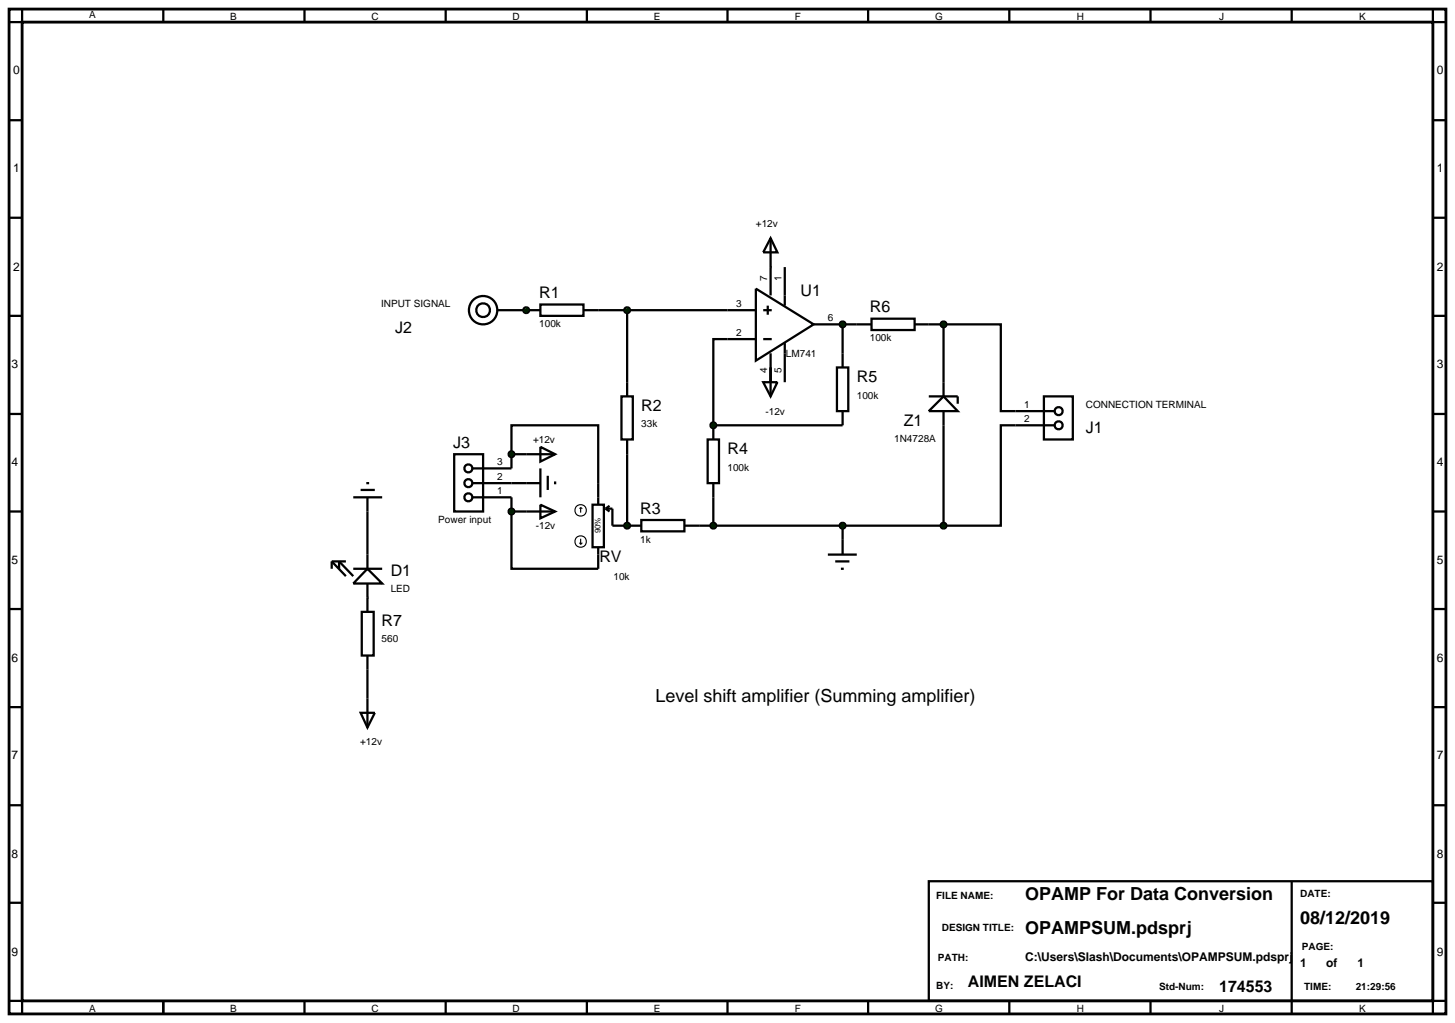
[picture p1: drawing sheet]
<svg xmlns="http://www.w3.org/2000/svg" width="257mm" height="180mm" viewBox="0 0 257 180" stroke-linecap="round" stroke-linejoin="round" font-family="sans-serif">
<path d="M1.6 1.6h253.4v177.2h-253.4zM3.9 3.9h248.8v172.6h-248.8z" fill="none" stroke="#000" stroke-width=".5"/>
<g fill="none" stroke="#000" stroke-width=".4">
<path d="M3.9 1.6v2.3h-2.3M28.8 1.6v2.3M53.7 1.6v2.3M78.6 1.6v2.3M103.5 1.6v2.3M128.3 1.6v2.3M153.1 1.6v2.3M178 1.6v2.3M202.9 1.6v2.3M227.8 1.6v2.3M252.7 1.6v2.3h2.3M1.6 21.2h2.3"/>
<path d="M1.6 38.4h2.3M252.7 21.2h2.3M252.7 38.4h2.3M1.6 55.7h2.3M92.8 54.7h2.5M95.3 53.7h7.6v2h-7.6zM102.9 54.7h30.4M110.6 54.7v15.2M133.3 59.8h-7.5v15.2M133.3 50.9l10.2 6.3-10.2 6.4zM134.6 54.7h1.5M134.6 59.8h1.5"/>
<path d="M135.4 53.9v1.6M135.9 47.1v5M138.4 47.1v6.8M143.5 57.2h10.2M148.6 57.2v7.6M153.7 56.2h7.6v2h-7.6zM161.3 57.2h5.1M166.4 57.2h10.1v15.3h2.6M166.4 57.2v10.2M252.7 55.7h2.3M1.6 73h2.3M109.6 69.9h2v7.6h-2z"/>
<path d="M110.6 77.5v15.2M124.8 77.5h2v7.7h-2zM125.8 75v2.5M135.9 62.3v5.1M138.4 60.5v6.9M147.6 64.8h2v7.7h-2zM148.6 72.5v2.5h-22.8M166.4 75v17.7M179.1 75h-2.6v17.7h-10.1M252.7 73h2.3M1.6 90.2h2.3M64.8 90.2v7.6"/>
<path d="M90.2 80.1v-5.1h15.3v14M90.2 90.2v10.1h15.3v-3.8M90.2 90.2h2.6M90.2 85.2h2.6M90.2 80.1h2.6M90.2 80.1v2.5M90.2 87.7v2.5M104.5 89h2v7.5h-2zM106.8 89.7h1.2v3h5.1M106.8 89.7l.7 .5M107.5 89.2l-.7 .5M113.1 91.7h7.6v2h-7.6z"/>
<path d="M120.7 92.7h45.7M125.8 85.2v7.5M148.6 92.7v2.5M252.7 90.2h2.3M1.6 107.4h2.3M64.8 118.1v5.1M252.7 107.4h2.3M1.6 124.7h2.3M252.7 124.7h2.3M1.6 142h2.3M1.6 159.2h2.3M163.8 155.4h88.9v21.1h-88.9z"/>
<path d="M227.8 155.4v23.4M252.7 142h2.3M252.7 159.2h2.3M1.6 176.5h2.3v2.3M28.8 176.5v2.3M53.7 176.5v2.3M78.6 176.5v2.3M103.5 176.5v2.3M128.3 176.5v2.3M153.1 176.5v2.3M178 176.5v2.3M202.9 176.5v2.3"/>
<path d="M255 176.5h-2.3v2.3"/>
</g>
<g fill="none" stroke="#000" stroke-width=".2">
<path d="M102.2 95.7l.2 .3M102.4 89.5l-.2 .2M102.4 89.5l.3 .2M102.4 89.5v.9M102.4 95v1M102.7 95.7l-.3 .3"/>
<circle cx="102.4" cy="95.5" r="1.01"/>
<circle cx="102.4" cy="90" r="1.01"/>
</g>
<g fill="#004000" stroke="#000" stroke-width=".4">
<path d="M110.2 54.4l.4-.2-.5 .5zM110.6 54.2l.3 .1 .2 .4zM111.1 54.7l-.1 .3-.4 .2zM110.1 54.7l.5 .5-.3-.1z"/>
<path d="M110.2 92.4l.4-.2-.5 .5zM110.6 92.2l.4 .2 .1 .3zM111.1 92.7l-.2 .4-.3 .1zM110.1 92.7l.5 .5-.3-.1z"/>
</g>
<g fill="#004000">
<path d="M110.1 54.7l.5-.5 .5 .5-.5 .5z"/>
<path d="M110.1 92.7l.5-.5 .5 .5-.5 .5z"/>
</g>
<path d="M146 97.8h5.1M147.3 99h2.5M148.6 95.2v2.6M148.3 100.3h.5" fill="none" stroke="#000" stroke-width=".4"/>
<g fill="#004000" stroke="#000" stroke-width=".4">
<path d="M125.5 92.3l.3-.1-.5 .5zM125.8 92.2l.3 .1 .2 .4zM125.8 93.2l.5-.5-.2 .4zM125.3 92.7l.5 .5-.3-.1z"/>
<path d="M148.3 92.3l.3-.1-.5 .5zM148.6 92.2l.3 .1 .2 .4zM148.6 93.2l.5-.5-.2 .4zM148.1 92.7l.5 .5-.3-.1z"/>
</g>
<g fill="#004000">
<path d="M125.8 92.2l.5 .5-.5 .5-.5-.5z"/>
<path d="M148.6 92.2l.5 .5-.5 .5-.5-.5z"/>
</g>
<path d="M135.9 42l1.2 2.5h-2.5zM135.9 42v5.1M95.3 78.8l2.6 1.3-2.6 1.3zM134.6 67.4h2.5l-1.2 2.5zM135.9 64.8v5.1M92.8 80.1h5.1M92.8 90.2h5.1M95.3 89l2.6 1.2-2.6 1.2z" fill="none" stroke="#000" stroke-width=".4"/>
<g fill="#004000" stroke="#000" stroke-width=".4">
<path d="M148.3 56.8l.3-.1-.5 .5zM148.6 56.7l.3 .1 .2 .4zM148.6 57.7l.5-.5-.2 .4zM148.1 57.2l.5 .5-.3-.1z"/>
<path d="M125.5 74.6l.3-.1-.5 .5zM125.8 74.5l.3 .1 .2 .4zM126.3 75l-.1 .3-.4 .2zM125.3 75l.5 .5-.4-.2z"/>
</g>
<g fill="#004000">
<path d="M148.6 56.7l.5 .5-.5 .5-.5-.5z"/>
<path d="M125.3 75l.5-.5 .5 .5-.5 .5z"/>
</g>
<g fill="none" stroke="#000" stroke-width=".4">
<path d="M87.7 54.7h5.1M62.3 87.7h5.1M63.6 86.4h2.5M64.6 85.2h.5M64.8 87.7v2.5M63.8 107.9h2.1v7.7h-2.1zM64.8 105.4v2.5M64.8 115.6v2.5M63.6 125.7h2.5l-1.3 2.6zM64.8 123.2v5.1"/>
<circle cx="85.2" cy="54.7" r="2.51"/>
<circle cx="85.2" cy="54.7" r="1.21"/>
</g>
<path d="M92.4 54.4l.4-.2-.5 .5zM92.8 54.2l.3 .1 .2 .4zM93.3 54.7l-.2 .4-.3 .1zM92.3 54.7l.5 .5-.4-.2z" fill="#004000" stroke="#000" stroke-width=".4"/>
<path d="M92.3 54.7l.5-.5 .5 .5-.5 .5z" fill="#004000"/>
<g fill="none" stroke="#000" stroke-width=".4">
<path d="M179.1 72.5h6.8M179.1 75h6.8M184.1 69.9h5.1v7.6h-5.1zM80.1 80.1h5.1v10.1h-5.1zM83.4 87.7h6.8M83.4 85.2h6.8M83.4 82.6h6.8M92.8 85.2h2.5M95.3 82.6v5.1M96.6 83.9v2.5M97.9 84.9v.5"/>
<circle cx="186.7" cy="75" r=".7"/>
<circle cx="186.7" cy="72.5" r=".7"/>
<circle cx="82.6" cy="87.7" r=".7"/>
<circle cx="82.6" cy="85.2" r=".7"/>
<circle cx="82.6" cy="82.6" r=".7"/>
</g>
<g fill="#004000" stroke="#000" stroke-width=".4">
<path d="M89.8 79.8l.4-.2-.5 .5zM90.2 79.6l.3 .1 .2 .4zM90.7 80.1l-.1 .3-.4 .2zM89.7 80.1l.5 .5-.4-.2z"/>
<path d="M89.8 89.9l.4-.2-.5 .5zM90.2 89.7l.3 .1 .2 .4zM90.2 90.7l.5-.5-.2 .4zM89.7 90.2l.5 .5-.3-.1z"/>
</g>
<g fill="#004000">
<path d="M89.7 80.1l.5-.5 .5 .5-.5 .5z"/>
<path d="M90.2 89.7l.5 .5-.5 .5-.5-.5z"/>
</g>
<path d="M163.8 69.9h5.1v1.3M166.4 69.9l2.5 2.6h-5.1zM166.4 67.4v2.5M166.4 72.5v2.5M58.5 99l2.5 2.6M58.5 99v1.3M58.5 99h2.5M64.8 97.8v2.5M59.8 100.3v-1.3l2.5 2.6M62.3 100.3h5.1M64.8 100.3l2.6 2.6h-5.1zM64.8 102.9v2.5" fill="none" stroke="#000" stroke-width=".4"/>
<g fill="#004000" stroke="#000" stroke-width=".4">
<path d="M166.1 56.8l.3-.1-.5 .5zM166.4 56.7l.4 .2 .1 .3zM166.4 57.7l.5-.5-.1 .3zM165.9 57.2l.5 .5-.4-.2z"/>
<path d="M166.1 92.3l.3-.1-.5 .5zM166.4 92.2l.4 .2 .1 .3zM166.9 92.7l-.2 .4-.3 .1zM165.9 92.7l.5 .5-.3-.1z"/>
</g>
<g fill="#004000">
<path d="M166.4 56.7l.5 .5-.5 .5-.5-.5z"/>
<path d="M166.4 92.2l.5 .5-.5 .5-.5-.5z"/>
</g>
<g font-size="3.2">
<text x="115.6" y="123.8">Level shift amplifier (Summing amplifier)</text>
<text x="180.8" y="158.8">OPAMP For Data Conversion</text>
<text x="180.8" y="164.7">OPAMPSUM.pdsprj</text>
<text x="229.3" y="162.9">08/12/2019</text>
</g>
<g font-size="2.8">
<text x="95.1" y="52.6">R1</text>
<text x="141.2" y="52.3">U1</text>
<text x="69.7" y="58.7">J2</text>
<text x="153.4" y="55.1">R6</text>
<text x="151.1" y="67.4">R5</text>
<text x="113.1" y="72.5">R2</text>
<text x="159.4" y="75.1">Z1</text>
<text x="191.5" y="76.4">J1</text>
<text x="79.9" y="79">J3</text>
<text x="128.3" y="80.1">R4</text>
<text x="112.9" y="90.6">R3</text>
<text x="68.9" y="101.6">D1</text>
<text x="105.7" y="99.2">RV</text>
<text x="67.3" y="110.5">R7</text>
<text x="170.7" y="174.1">AIMEN ZELACI</text>
<text x="215" y="174.9">174553</text>
</g>
<g font-size="2.1">
<text x="2.3" y="13.1">0</text>
<text x="253.4" y="13.1">0</text>
<text x="2.3" y="30.4">1</text>
<text x="253.4" y="30.4">1</text>
<text x="2.3" y="47.7">2</text>
<text x="253.4" y="47.7">2</text>
<text x="2" y="64.9">3</text>
<text x="253.4" y="64.9">3</text>
<text x="2" y="82.2">4</text>
<text x="253.4" y="82.2">4</text>
<text x="2" y="99.4">5</text>
<text x="253.4" y="99.4">5</text>
<text x="2" y="116.7">6</text>
<text x="253.4" y="116.7">6</text>
<text x="2" y="133.9">7</text>
<text x="253.4" y="133.9">7</text>
<text x="2" y="151.2">8</text>
<text x="253.4" y="151.2">8</text>
<text x="2" y="168.5">9</text>
<text x="180.8" y="169.5">C:\Users\Slash\Documents\OPAMPSUM.pdsprj</text>
<text x="229.3" y="170.5">1</text>
<text x="233.9" y="170.5">of</text>
<text x="239.4" y="170.5">1</text>
<text x="253.4" y="168.5">9</text>
</g>
<g font-size="1.8">
<text x="15.7" y="3.2">A</text>
<text x="40.6" y="3.5">B</text>
<text x="65.5" y="3.5">C</text>
<text x="90.4" y="3.5">D</text>
<text x="115.3" y="3.5">E</text>
<text x="140.2" y="3.5">F</text>
<text x="164.9" y="3.5">G</text>
<text x="189.9" y="3.5">H</text>
<text x="215" y="3.5">J</text>
<text x="239.7" y="3.5">K</text>
<text x="133.3" y="40">+12v</text>
<text x="135.3" y="49.6" transform="rotate(-90 135.3 49.6)">7</text>
<text x="137.8" y="49.6" transform="rotate(-90 137.8 49.6)">1</text>
<text x="67.2" y="54.2">INPUT SIGNAL</text>
<text x="95.1" y="57.7">100k</text>
<text x="129.8" y="54.1">3</text>
<text x="129.8" y="59.2">2</text>
<text x="146" y="56.6">6</text>
<text x="135.3" y="65.8" transform="rotate(-90 135.3 65.8)">4</text>
<text x="137.8" y="65.8" transform="rotate(-90 137.8 65.8)">5</text>
<text x="138.6" y="63">LM741</text>
<text x="153.4" y="60.2">100k</text>
<text x="151.1" y="70.3">100k</text>
<text x="180.6" y="71.9">1</text>
<text x="191.5" y="71.9">CONNECTION TERMINAL</text>
<text x="113.1" y="75.3">33k</text>
<text x="135" y="73.1">-12v</text>
<text x="157.7" y="77.9">1N4728A</text>
<text x="180.6" y="74.4">2</text>
<text x="87.7" y="82">3</text>
<text x="94" y="78.1">+12v</text>
<text x="128.3" y="83">100k</text>
<text x="87.7" y="87.1">1</text>
<text x="87.7" y="84.6">2</text>
<text x="77.3" y="92.2">Power input</text>
<text x="94.5" y="93.3">-12v</text>
<text x="112.9" y="95.7">1k</text>
<text x="68.9" y="104.4">LED</text>
<text x="108.2" y="102.3">10k</text>
<text x="67.3" y="113.3">560</text>
<text x="63.5" y="131.4">+12v</text>
<text x="165.1" y="158.6">FILE NAME:</text>
<text x="229.3" y="158.1">DATE:</text>
<text x="166.1" y="164.2">DESIGN TITLE:</text>
<text x="229.6" y="167.5">PAGE:</text>
<text x="165.4" y="169.5">PATH:</text>
<text x="15.7" y="178.4">A</text>
<text x="40.6" y="178.4">B</text>
<text x="65.5" y="178.4">C</text>
<text x="90.4" y="178.4">D</text>
<text x="115.3" y="178.4">E</text>
<text x="140.2" y="178.4">F</text>
<text x="164.9" y="178.4">G</text>
<text x="165.1" y="174.4">BY:</text>
<text x="189.9" y="178.4">H</text>
<text x="204.4" y="174.6">Std-Num:</text>
<text x="215" y="178.4">J</text>
<text x="230" y="174.6">TIME:</text>
<text x="239.1" y="174.6">21:29:56</text>
<text x="239.7" y="178.4">K</text>
</g>
<text font-size="1.4" x="105.9" y="94.1" transform="rotate(-90 105.9 94.1)">90%</text>
</svg>
